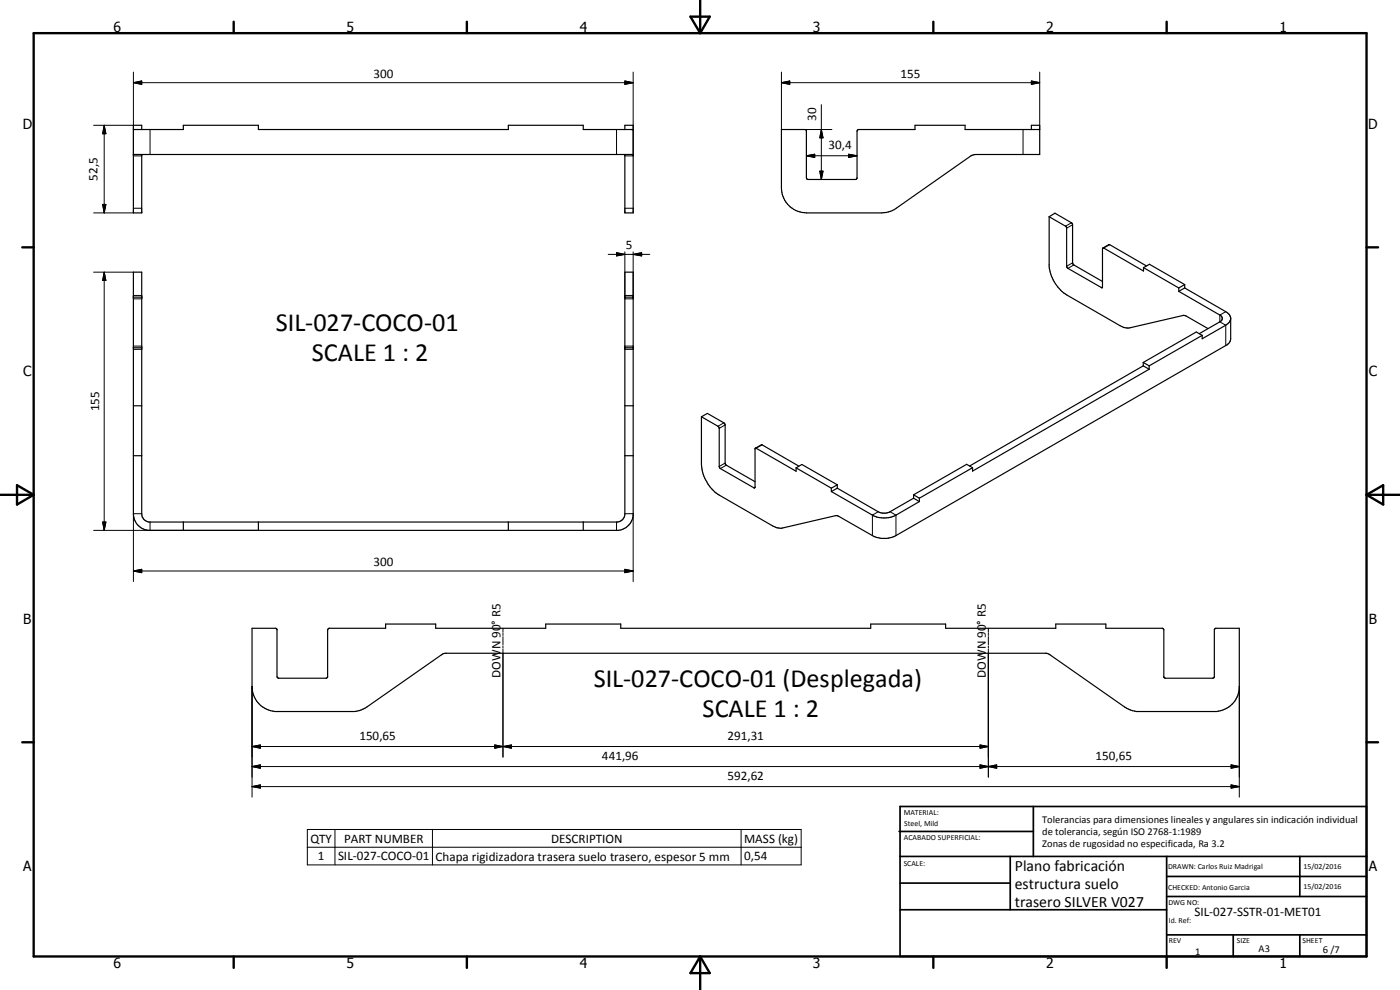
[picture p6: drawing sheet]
<svg xmlns="http://www.w3.org/2000/svg" width="420mm" height="297mm" viewBox="0 0 420 297" stroke-linecap="round" stroke-linejoin="round" font-family="sans-serif">
<g fill="none" stroke="#000" stroke-width=".35">
<path d="M40 38.9h15v-1.3h22.5v1.3h75.1v-1.3h22.4v1.3h15M42.5 38.9v-1.3h-2.5v26.3h2.5v-17.5M187.5 38.9v-1.3h2.5v26.3h-2.5v-17.5M309.5 38.9v-1.3h2.5v8.8h-19.2l-1.1 .2-23.3 16.3-1.2 .5-2.5 .5h-22.7a7.6 7.6 0 0 1-7.5-7.6v-17.4h7.2l.2 .1 .1 14.3 .4 .5h14.6l.2-.3v-14.1l.4-.5h17v-1.3h15v1.3h22.4M40 46.4h150M314.9 65l1.7-1 5.2 3 .2 12.2 8.9 5.3M314.9 65l5.2 3.2v11.7l.3 .5 10.3 6 .2-.2v-11.5l.1-.3M314.9 65v14.8a11.8 11.8 0 0 0 5.2 8.7l16 9.2 1.4 .6 1.3 .1 16.4-3.8 .9 .3 6.4 3.7M331 74.4l2-1 11.1 6.4M331 74.4l12.2 6.9v-1M40 81.7h2.5v72.4a2.47 2.47 0 0 0 2.2 2.5h140.7a2.52 2.52 0 0 0 2.1-2.1v-72.8h2.5v73a5.1 5.1 0 0 1-4.4 4.4h-141.1a5 5 0 0 1-4.5-5zM40 89.2h2.5"/>
<path d="M187.5 89.2h2.5M343.2 80.3l10.6 6.1M343.2 80.3l1.8-1 10.5 6.1M353.8 87.4l12.3 7.1a1.07 1.07 0 0 1 .7 1 1.07 1.07 0 0 1-.7 1.1l-6.2 3.5M353.8 86.4v1M355.5 86.4l12.7 7.3a2.32 2.32 0 0 1 1.1 1.7v6.2a2.33 2.33 0 0 1-1.4 2.1l-99.4 57.2a7.6 7.6 0 0 1-6.7-.2l-10.8-6-16.5 3.8-1.3-.1-1.4-.6-16-9.3a12.1 12.1 0 0 1-5.3-9.1v-14.3M355.5 85.4l-1.7 1M355.5 86.4l-1.7 1M355.5 85.4v1M369.3 95.7l-.3 .9-1.1 1-7.1 4v-1M40 104.4h2.5M187.5 104.4h2.5"/>
<path d="M343.1 109.8l-52.1 30M343.1 108.8l1.8 1M343.1 108.8v1M343.1 109.8l1.8 1M344.9 110.8l-53 30.6v-1.1M344.9 109.8v1M360.8 100.6l-1.8-1-15.9 9.2M360.8 100.6l-15.9 9.2M40 136.7h2.5M40 121.8h2.5M187.5 136.7h2.5M187.5 121.8h2.5"/>
<path d="M210.5 125.1l1.8-1.1 5.2 3.1 .1 .4 .1 11.7 8.9 5.3M210.5 125.1l5.3 3.1 .2 12.2 10.3 6 .3-.1v-11.8M226.6 134.5l12.3 6.9v-1M226.7 134.5l1.9-1.1 11.2 6.5M55 156.6v2.5M77.5 156.6v2.5M152.6 156.6v2.5M175 156.6v2.5M238.9 140.4l10.6 6.1M238.9 140.4l1.8-1 10.6 6.1M249.5 147.5l12.3 7.1a7.8 7.8 0 0 0 7.1 0l7-4.1M249.5 146.5v1"/>
<path d="M251.3 146.5l12.3 7a3.6 3.6 0 0 0 3.5 0l7.1-4M251.3 145.5v1M251.3 145.5l-1.8 1M251.3 146.5l-1.8 1M274.2 148.5l1.7 1M274.2 148.5v1M274.2 149.5l1.7 1M275.9 149.5v1M291.9 140.3l-1.8-1-15.9 9.2M291.9 140.3l-16 9.2M75.6 188.5h7.2l.3 .3v14.2l.5 .5h14.3l.3-.2 .1-14.3 .4-.5h17v-1.3h15.1v1.3h33v-1.3h22.5v1.3h75v-1.3h22.5v1.3h33.1v-1.3h15v1.3l17.1 .1 .3 .4v14.2l.4 .3 14.6-.1 .1-.2 .1-14.4 .3-.3h7.1v18.1a7.5 7.5 0 0 1-6.8 6.9h-23.9l-2-.5-1.7-.9-22.4-15.6-1.1-.5h-180.4l-1.1 .5-22.4 15.6-1.7 .9-1.9 .5h-24a7.6 7.6 0 0 1-6.9-7.5z"/>
</g>
<g fill="none" stroke="#000" stroke-width=".3">
<path d="M28.1 37.6h11.9M31.3 37.6l.5 2.5h-1zM31.3 37.6v26.3M40 24.8l2.5-.5v1zM40 21.6v25.2h2.5M40 24.8h150M45 38.9v7.5M185 38.9v7.5M187.5 24.3l2.5 .5-2.5 .5zM190 21.6v25.2h-2.5M234.5 24.8l2.5-.5v1zM234.5 24.8h77.5"/>
<path d="M234.5 21.6v17.3M241.5 38.9h8.2M246.5 38.9l.5 2.5h-1zM246.5 31.4v22.4M307 38.9v7.5M309.5 24.3l2.5 .5-2.5 .5zM312 21.6v17.3M242 46.7l2.5-.4v.9zM242 46.7h15.2M246 51.4h1l-.5 2.4zM254.7 46.3l2.5 .4-2.5 .5zM28.1 63.9h11.9"/>
<path d="M30.8 61.3h1l-.5 2.6zM40 62.5h2.5M182.5 76.3h12.5M185 75.8l2.5 .5-2.5 .5zM187.5 62.5h2.5M187.5 75.6v14.1h2.5v-14.1M190 76.3l2.6-.5v1zM321.6 66.8l-1.8 1.1M321.9 67.4l-1.8 1.1M321.9 78.9l-1.8 1M322.3 79.5l-1.8 1M333 73.4l-1.8 1"/>
<path d="M28.1 81.7h11.9M31.3 81.7l.5 2.5h-1zM31.3 81.7v77.4M40 88.6h2.5M40 89.7h2.5M187.5 88.6h2.5M330.9 86.1l-.4 .2M367.9 93.5l-1.8 1v2.1l1.8 1v6.1M40 103.8h2.5M40 104.8h2.5M187.5 103.8h2.5M187.5 104.8h2.5"/>
<path d="M217.2 126.9l-1.7 1M217.6 127.5l-1.8 1M217.6 138.9l-1.8 1.1M218 139.6l-1.8 1M228.7 133.5l-1.8 1M28.1 159.1h49.4M30.8 156.6h1l-.5 2.5zM42.5 154.1h-2.5v20.4M45 156.6v2.5M185 156.6v2.5M187.5 154.1h2.5v20.4M226.6 146.2l-.4 .1"/>
<path d="M263.6 153.5l-1.8 1.1v6.1M267.1 153.5l1.8 1.1v6.1M40 171.3l2.5-.5v1zM40 171.3h150M187.5 170.8l2.5 .5-2.5 .5zM150.9 188.5v1.2M150.9 190v.7M150.9 191v2.5M150.9 193.8v.6M150.9 194.7v32.5M296.6 188.5v1.2M296.6 190v.7"/>
<path d="M296.6 191v2.5M296.6 193.8v.6M296.6 194.7v38.5M75.6 206v33.2M371.9 206v33.2M75.6 224l2.5-.5v1zM75.6 230l2.5-.5v1zM75.6 236l2.5-.5v1zM75.6 224h221M75.6 230h296.3M75.6 236h296.3M148.5 223.5l2.4 .5-2.4 .5z"/>
<path d="M150.9 224l2.6-.5v1zM294.1 229.5l2.5 .5-2.5 .5zM294.1 223.5l2.5 .5-2.5 .5zM294.1 229.5l5 1v-1l-5 1zM296.6 230l2.5-.5v1zM369.5 235.5l2.4 .5-2.4 .5zM369.5 229.5l2.4 .5-2.4 .5zM92.2 248.9h148.2v10.6h-148.2zM92.2 254.2h148.2M100.5 248.9v10.6M129.8 248.9v10.6M222.4 248.9v10.6"/>
</g>
<g fill="#000">
<circle cx="190" cy="38.9" r=".18"/>
<circle cx="190" cy="46.4" r=".18"/>
<circle cx="40" cy="89.2" r=".18"/>
<circle cx="42.5" cy="89.2" r=".18"/>
<circle cx="187.5" cy="89.2" r=".18"/>
<circle cx="190" cy="89.2" r=".18"/>
</g>
<g fill="none" stroke="#000" stroke-width=".71">
<path d="M10.1 9.9h400v277.1h-400zM70.1 6.5v3.4M140.1 6.5v3.4M207.2 5h5.8l-2.9 4.9zM210.1 0v9.9M280.1 6.5v3.4M350.1 6.5v3.4M6.7 74.2h3.4M410.1 74.2h3.5M.1 148.5h10M5.1 145.6l5 2.9-5 2.9zM410.1 148.5h10"/>
<path d="M410.1 148.5l5-2.9v5.8zM6.7 222.7h3.4M410.1 222.7h3.5M70.1 287v3.4M140.1 287v3.4M210.1 287v10M210.1 287l2.9 5h-5.8zM280.1 287v3.4M350.1 287v3.4"/>
</g>
<g fill="none" stroke="#000" stroke-width=".51">
<path d="M269.8 249.5h40.3M270.1 242h140v45h-140zM270.1 257h140M303.2 257v16M310.1 242v15M350.1 257v30M390.1 257v12M270.1 265h33.1M270.1 273h80M350.1 269h60M350.1 263h60M350.1 280.5h60"/>
<path d="M370.1 280.5v6.5M390.1 280.5v6.5"/>
</g>
<g fill="#000">
<path d="M40 24.8l2.5-.5v1zM187.5 24.3l2.5 .5-2.5 .5zM234.5 24.8l2.5-.5v1zM309.5 24.3l2.5 .5-2.5 .5zM31.3 37.6l.5 2.5h-1zM242 46.7l2.5-.4v.9zM246 51.4h1l-.5 2.4zM246.5 38.9l.5 2.5h-1zM254.7 46.3l2.5 .4-2.5 .5zM30.8 61.3h1l-.5 2.6zM185 75.8l2.5 .5-2.5 .5zM190 76.3l2.6-.5v1z"/>
<path d="M31.3 81.7l.5 2.5h-1zM30.8 156.6h1l-.5 2.5zM40 171.3l2.5-.5v1zM187.5 170.8l2.5 .5-2.5 .5zM75.6 224l2.5-.5v1zM75.6 230l2.5-.5v1zM75.6 236l2.5-.5v1zM148.5 223.5l2.4 .5-2.4 .5zM150.9 224l2.6-.5v1zM294.1 229.5l2.5 .5-2.5 .5zM294.1 223.5l2.5 .5-2.5 .5zM296.6 230l2.5-.5v1z"/>
<path d="M369.5 235.5l2.4 .5-2.4 .5zM369.5 229.5l2.4 .5-2.4 .5z"/>
</g>
<g font-size="7.9">
<text x="82.8" y="99.4">SIL-027-COCO-01</text>
<text x="93.6" y="108.4">SCALE 1 : 2</text>
<text x="178.2" y="206.2">SIL-027-COCO-01 (Desplegada)</text>
<text x="210.9" y="215.1">SCALE 1 : 2</text>
</g>
<g font-size="4.7">
<text x="304.6" y="261.2">Plano fabricación</text>
<text x="304.6" y="266.6">estructura suelo</text>
<text x="304.6" y="272">trasero SILVER V027</text>
</g>
<g font-size="4.2">
<text x="34" y="9.6">6</text>
<text x="104" y="9.6">5</text>
<text x="174" y="9.6">4</text>
<text x="244" y="9.6">3</text>
<text x="314" y="9.6">2</text>
<text x="384" y="9.6">1</text>
<text x="6.8" y="38.7">D</text>
<text x="410.6" y="38.7">D</text>
<text x="7" y="112.9">C</text>
<text x="410.8" y="112.9">C</text>
<text x="7" y="187.1">B</text>
<text x="410.8" y="187.1">B</text>
<text x="7" y="261.4">A</text>
<text x="410.8" y="261.4">A</text>
<text x="34" y="290.4">6</text>
<text x="104" y="290.4">5</text>
<text x="174" y="290.4">4</text>
<text x="244" y="290.4">3</text>
<text x="314" y="290.4">2</text>
<text x="384" y="290.4">1</text>
</g>
<g font-size="3.9">
<text x="112.1" y="23.3">300</text>
<text x="270.3" y="23.3">155</text>
<text x="244.9" y="36.2" transform="rotate(-90 244.9 36.2)">30</text>
<text x="248.7" y="44.7">30,4</text>
<text x="29.2" y="54.3" transform="rotate(-90 29.2 54.3)">52,5</text>
<text x="187.8" y="74.8">5</text>
<text x="29.7" y="123.4" transform="rotate(-90 29.7 123.4)">155</text>
<text x="112.1" y="169.8">300</text>
<text x="150.2" y="187.5" transform="rotate(-90 150.2 187.5)">° R5</text>
<text x="295.9" y="187.5" transform="rotate(-90 295.9 187.5)">° R5</text>
<text x="150.2" y="194.9" transform="rotate(-90 150.2 194.9)">N 90</text>
<text x="295.9" y="194.9" transform="rotate(-90 295.9 194.9)">N 90</text>
<text x="150.2" y="203.4" transform="rotate(-90 150.2 203.4)">DOW</text>
<text x="295.9" y="203.4" transform="rotate(-90 295.9 203.4)">DOW</text>
<text x="107.9" y="221.9">150,65</text>
<text x="218.3" y="221.9">291,31</text>
<text x="180.7" y="227.9">441,96</text>
<text x="328.8" y="227.9">150,65</text>
<text x="218.3" y="233.9">592,62</text>
<text x="93.2" y="252.8">QTY</text>
<text x="103.2" y="252.8">PART NUMBER</text>
<text x="165.4" y="252.8">DESCRIPTION</text>
<text x="223.3" y="252.9">MASS (kg)</text>
<text x="95.4" y="258.1">1</text>
<text x="101.5" y="258.1">SIL-027-COCO-01</text>
<text x="130.7" y="258.2">Chapa rigidizadora trasera suelo trasero, espesor 5 mm</text>
<text x="223.3" y="258.1">0,54</text>
<text x="358.5" y="275">SIL-027-SSTR-01-MET01</text>
</g>
<g font-size="3.1">
<text x="312.7" y="246.8">Tolerancias para dimensiones lineales y angulares sin indicación individual</text>
<text x="312.7" y="250.4">de tolerancia, según ISO 2768-1:1989</text>
<text x="312.7" y="254">Zonas de rugosidad no especificada, Ra 3.2</text>
<text x="358.7" y="286.5">1</text>
<text x="377.7" y="285.6">A3</text>
<text x="397" y="285.9">6 /7</text>
</g>
<g font-size="2.4">
<text x="271.2" y="244.4">MATERIAL:</text>
<text x="271.3" y="252">ACABADO SUPERFICIAL:</text>
<text x="271.4" y="247.9">Steel, Mild</text>
<text x="271.2" y="259.7">SCALE:</text>
<text x="350.6" y="260.8">DRAWN: Carlos Ruiz Madrigal</text>
<text x="391.2" y="260.6">15/02/2016</text>
<text x="350.6" y="267">CHECKED: Antonio Garcia</text>
<text x="391.2" y="266.7">15/02/2016</text>
<text x="350.6" y="271.4">DWG NO:</text>
<text x="350.8" y="276.9">Id. Ref:</text>
<text x="350.8" y="282.8">REV</text>
<text x="371.2" y="282.9">SIZE</text>
<text x="390.9" y="282.9">SHEET</text>
</g>
</svg>
